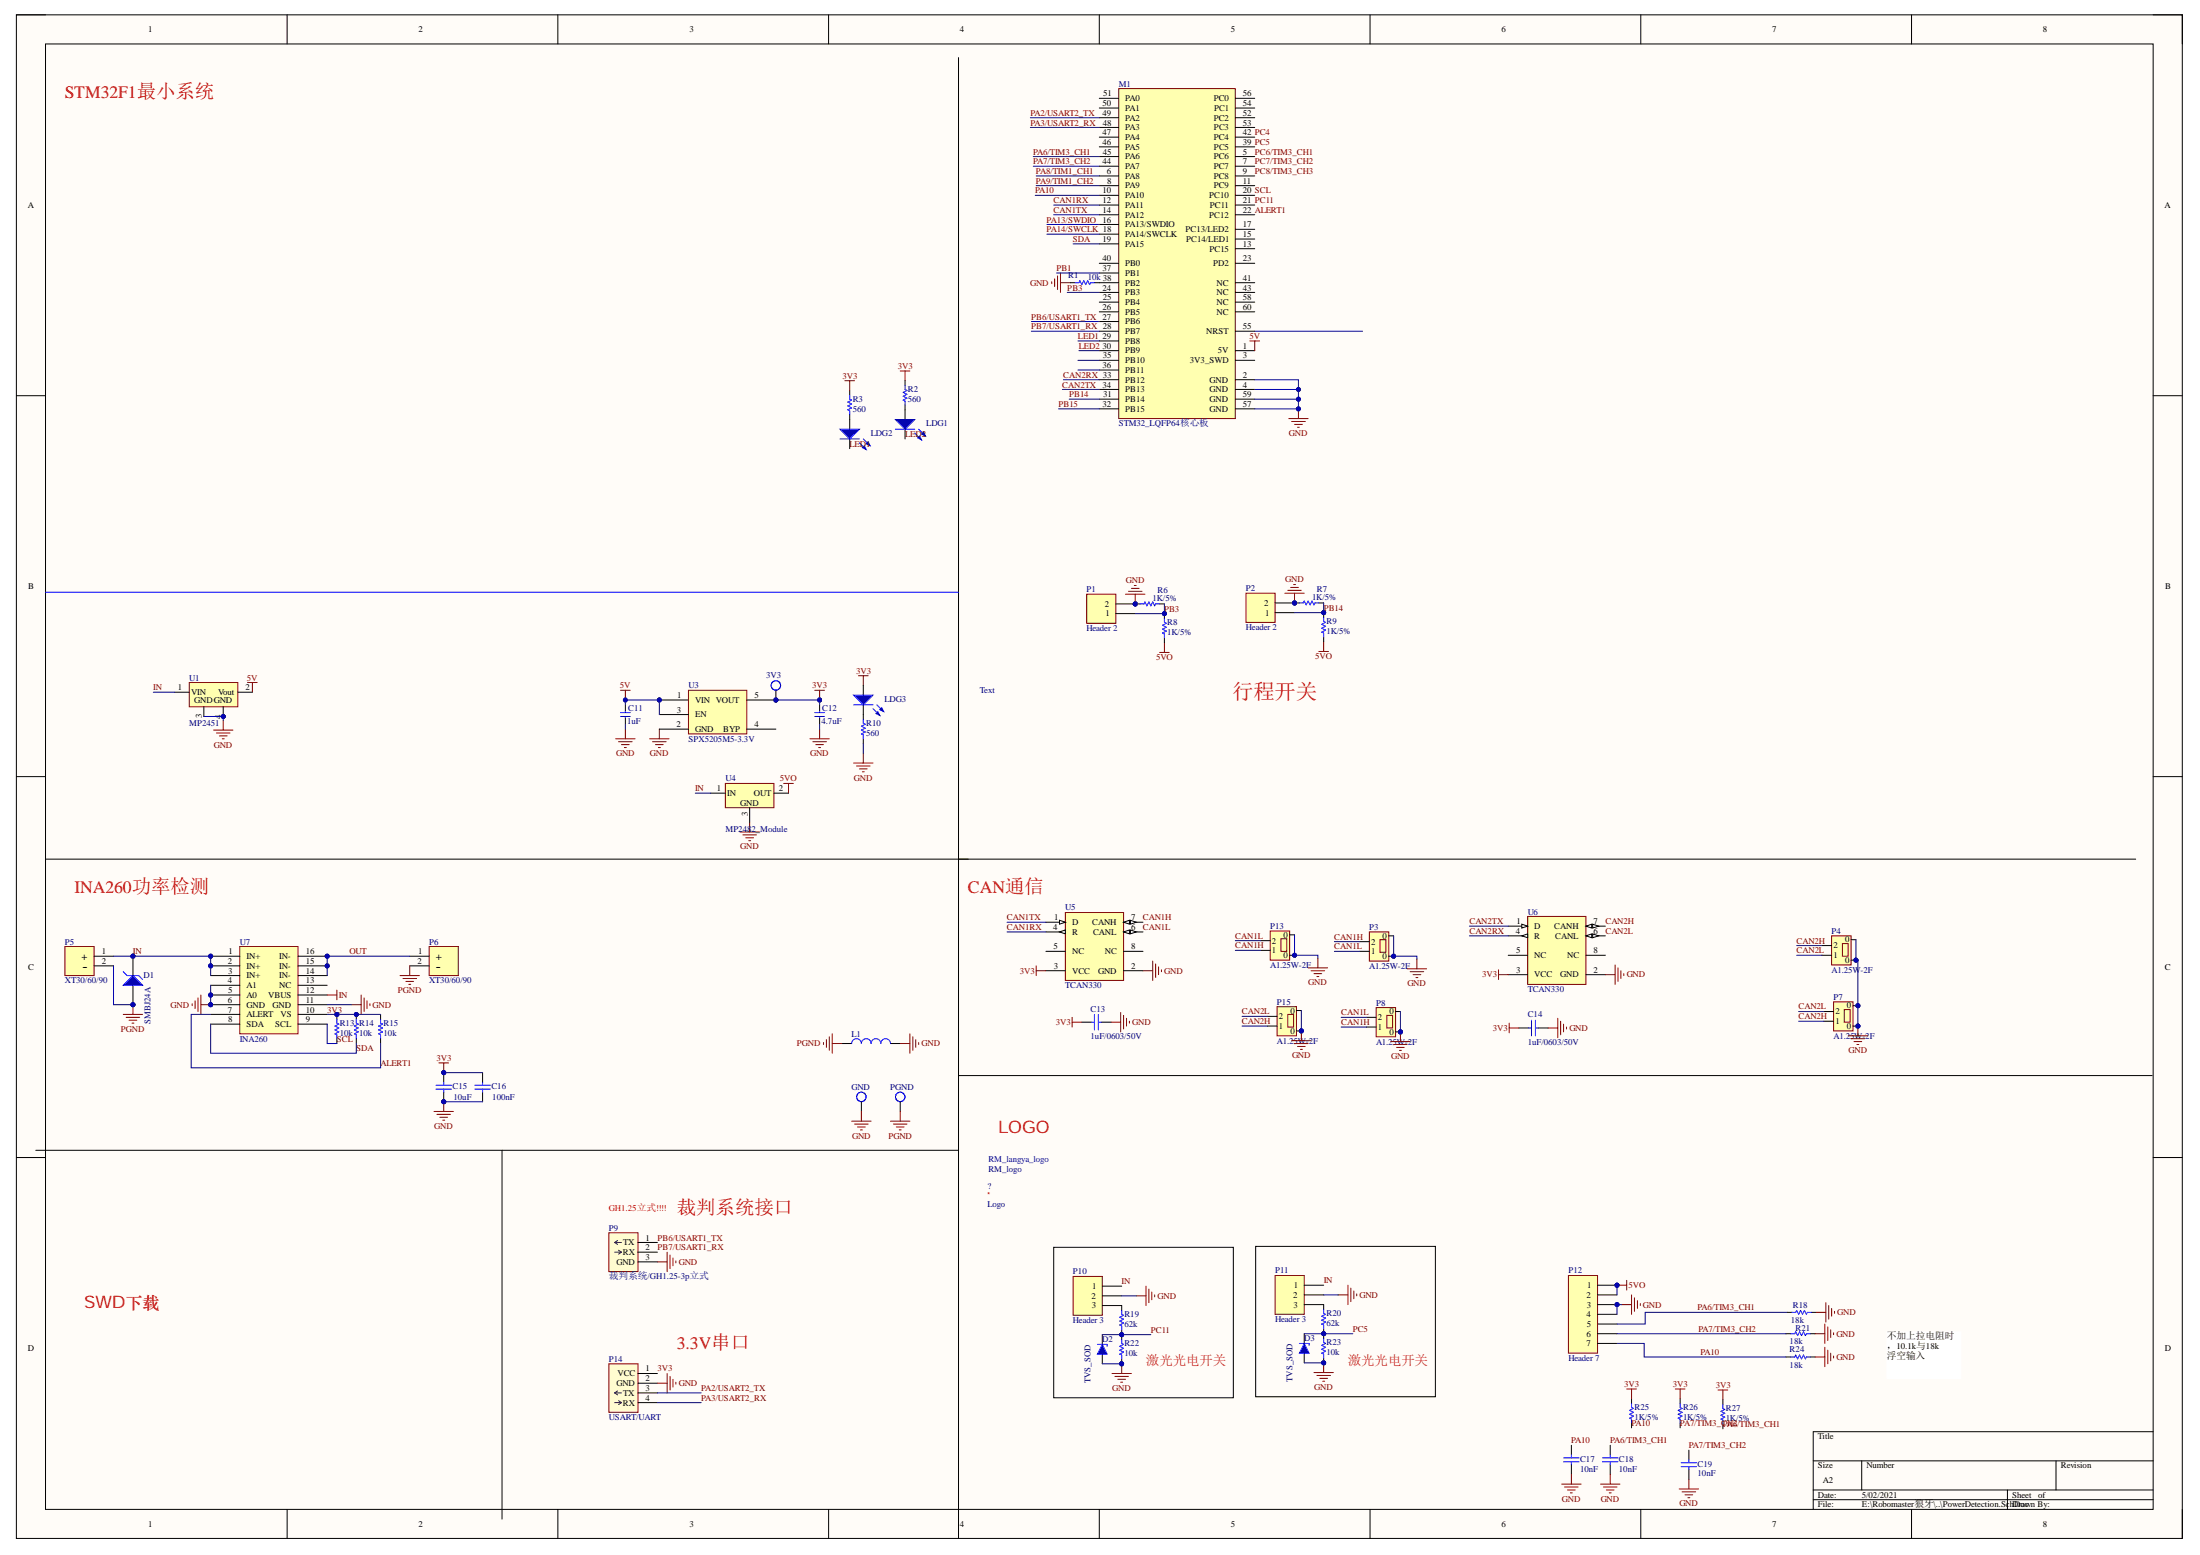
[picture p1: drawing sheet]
# Altium project PowerDetection.PrjPcb
1 sheet, 64 parts. Net scope: global (net labels, ports and power ports of the same name join across sheets).
Board file: Sentry_Chasis.PcbDoc

## Sheet PowerDetection.SchDoc
size A2

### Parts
3V3  3V3  [TP_SMT]  (value not drawn)
?  Logo  [logo_langya - duplicate]
C11  1uF  [0603C]
C12  4.7uF  [0603C]
C13  1uF/0603/50V  [0603C]
C14  1uF/0603/50V  [0603C]
C15  value 10uF  [0603C]  (hidden comment: 100nF)
C16  value 100nF  [0603C]
C17  10nF  [0603C]
C18  10nF  [0603C]
C19  10nF  [0603C]
D1  SMBJ24A  [SMB/DO-214AA]
D2  TVS_SOD  [SOD-323-]
D3  TVS_SOD  [SOD-323-]
GND  PGND  [TP_VIA]  (value not drawn)
L1  10mH/0402  [0603L]  (value not drawn)
LangYa1  RM_logo  [RM_logo 300mil*350]
LDG1  LED_RED  [0603LED_G]  (value not drawn)
LDG2  LED_RED  [0603LED_G]  (value not drawn)
LDG3  LED_RED  [0603LED_G]  (value not drawn)
M1  STM32_LQFP64核心板  [STM32_LQFP64核心板]
P1  Header 2  [HY2.00MM 2X1 SMT]
P2  Header 2  [HY2.00MM 2X1 SMT]
P3  A1.25W-2F  [GH1.25_立式]
P4  A1.25W-2F  [GH1.25_立式]
P5  XT30/60/90  [XT30立式]
P6  XT30/60/90  [XT30立式]
P7  A1.25W-2F  [GH1.25_立式]
P8  A1.25W-2F  [GH1.25_立式]
P9  裁判系统/GH1.25-3p立式  [A1254-03AWB]
P10  Header 3  [HY2.00MM 3X1 SMT]
P11  Header 3  [HY2.00MM 3X1 SMT]
P12  Header 7  [A1.25WF-7P]
P13  A1.25W-2F  [GH1.25-2p-卧贴]
P14  USART/UART  [HY2.00MM 4X1 SMT]
P15  A1.25W-2F  [GH1.25-2p-卧贴]
PGND  PGND  [TP_VIA]  (value not drawn)
R1  10k  [0603R]
R2  560  [0603R]
R3  560  [0603R]
R6  1K/5%  [0603R]
R7  1K/5%  [0603R]
R8  1K/5%  [0603R]
R9  1K/5%  [0603R]
R10  560  [0603R]
R13  10k  [0603R]
R14  10k  [0603R]
R15  10k  [0603R]
R18  18k  [0603R]
R19  62k  [0603R]
R20  62k  [0603R]
R21  18k  [0603R]
R22  10k  [0603R]
R23  10k  [0603R]
R24  18k  [0603R]
R25  1K/5%  [0603R]
R26  1K/5%  [0603R]
R27  1K/5%  [0603R]
U1  MP2451  [MP2451_PowerModule_V2]
U3  SPX5205M5-3.3V  [SOT-23-5 L]
U4  MP2482_Module  [MP2482_PowerModule]
U5  TCAN330  [SOT-23-8]
U6  TCAN330  [SOT-23-8]
U7  INA260  [TSSOP-16]

### Blocks framed on the sheet
激光光电开关: D2 P10 R19 R22
激光光电开关: D3 P11 R20 R23

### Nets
3V3: 3V3.1(TP) C12.2 C13.1 C14.1 C15.2 C16.2 LDG3.1 P14.1(VCC) R2.2 R3.2 R13.1 R14.1 R15.1 R25.2 R26.2 R27.2 U3.5(VOUT) U5.3(VCC) U6.3(VCC) U7.10(VS)
5V: C11.2 M1.1(5V) U1.2(Vout) U3.1(VIN) U3.3(EN)
5VO: P12.1 P12.2 R8.2 R9.2 U4.2(OUT)
GND: C11.1 C12.1 C13.2 C14.2 C15.1 C16.1 C17.1 C18.1 C19.1 D2.1 D3.1 GND.1(TP) L1.2 M1.2(GND) M1.4(GND) M1.57(GND) M1.59(GND) P1.2 P2.2 P3.0 P4.0 P7.0 P8.0 P9.3(GND) P10.2 P11.2 P12.3 P12.4 P13.0 P14.2(GND) P15.0 R1.2 R6.1 R7.1 R10.1 R18.2 R21.1 R22.1 R23.1 R24.1 U1.3(GND) U1.4(GND) U3.2(GND) U4.3(GND) U5.2(GND) U6.2(GND) U7.4(A1) U7.5(A0) U7.6(GND) U7.11(GND)
IN: D1.2(K) P5.1(+) P10.1 P11.1 U1.1(VIN) U4.1(IN) U7.1(IN+) U7.2(IN+) U7.3(IN+) U7.12(VBUS)
PGND: D1.1(A) L1.1 P5.2(-) P6.2(-) PGND.1(TP)
ALERT1: M1.22(PC12) R15.2 U7.7(ALERT)
CAN1H: P3.2 P8.1 P13.1 U5.7(CANH)
CAN1L: P3.1 P8.2 P13.2 U5.6(CANL)
CAN1RX: M1.12(PA11) U5.4(R)
CAN1TX: M1.14(PA12) U5.1(D)
CAN2H: P4.2 P7.1 P15.1 U6.7(CANH)
CAN2L: P4.1 P7.2 P15.2 U6.6(CANL)
CAN2RX: M1.33(PB12) U6.4(R)
CAN2TX: M1.34(PB13) U6.1(D)
LED1: LDG2.2 M1.29(PB8)
LED2: LDG1.2 M1.30(PB9)
OUT: P6.1(+) U7.14(IN-) U7.15(IN-) U7.16(IN-)
PA2/USART2_TX: M1.49(PA2) P14.3(TX)
PA3/USART2_RX: M1.48(PA3) P14.4(RX)
PA6/TIM3_CH1: C18.2 M1.45(PA6) P12.5 R18.1 R27.1
PA7/TIM3_CH2: C19.2 M1.44(PA7) P12.6 R21.2 R26.1
PA8/TIM1_CH1: M1.6(PA8)
PA9/TIM1_CH2: M1.8(PA9)
PA10: C17.2 M1.10(PA10) P12.7 R24.2 R25.1
PA13/SWDIO: M1.16(PA13/SWDIO)
PA14/SWCLK: M1.18(PA14/SWCLK)
PB1: M1.37(PB1)
PB3: M1.24(PB3) P1.1 R6.2 R8.1
PB6/USART1_TX: M1.27(PB6) P9.1(TX)
PB7/USART1_RX: M1.28(PB7) P9.2(RX)
PB14: M1.31(PB14) P2.1 R7.2 R9.1
PB15: M1.32(PB15)
PC4: M1.42(PC4)
PC5: D3.2 M1.39(PC5) R20.1 R23.2
PC6/TIM3_CH1: M1.5(PC6)
PC7/TIM3_CH2: M1.7(PC7)
PC8/TIM3_CH3: M1.9(PC8)
PC11: D2.2 M1.21(PC11) R19.1 R22.2
SCL: M1.20(PC10) R13.2 U7.9(SCL)
SDA: M1.19(PA15) R14.2 U7.8(SDA)
NetLDG1_1: LDG1.1 R2.1
NetLDG2_1: LDG2.1 R3.1
NetLDG3_2: LDG3.2 R10.2
NetM1_38: M1.38(PB2) R1.1
NetP10_3: P10.3 R19.2
NetP11_3: P11.3 R20.2

Not connected (* = marked no-connect by the designer): M1 3(3V3_SWD) 11(PC9) 13(PC15) 15(PC14/LED1) 17(PC13/LED2) 23(PD2) 25(PB4) 26(PB5) 35(PB10) 36(PB11) 40(PB0) 41(NC) 43(NC) 46(PA5) 47(PA4) 50(PA1) 51(PA0) 52(PC2) 53(PC3) 54(PC1) 55(NRST) 56(PC0) 58(NC) 60(NC); U3 4(BYP); U5 5(NC) 8(NC); U6 5(NC) 8(NC); U7 13(NC)

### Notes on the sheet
- STM32F1最小系统
- Text
- 行程开关
- INA260功率检测
- CAN通信
- (near LangYa1) LOGO
- (near P9) GH1.25立式!!!!
- 裁判系统接口
- SWD下载
- 3.3V串口
- 不加上拉电阻时，10.1k与18k
  浮空输入
